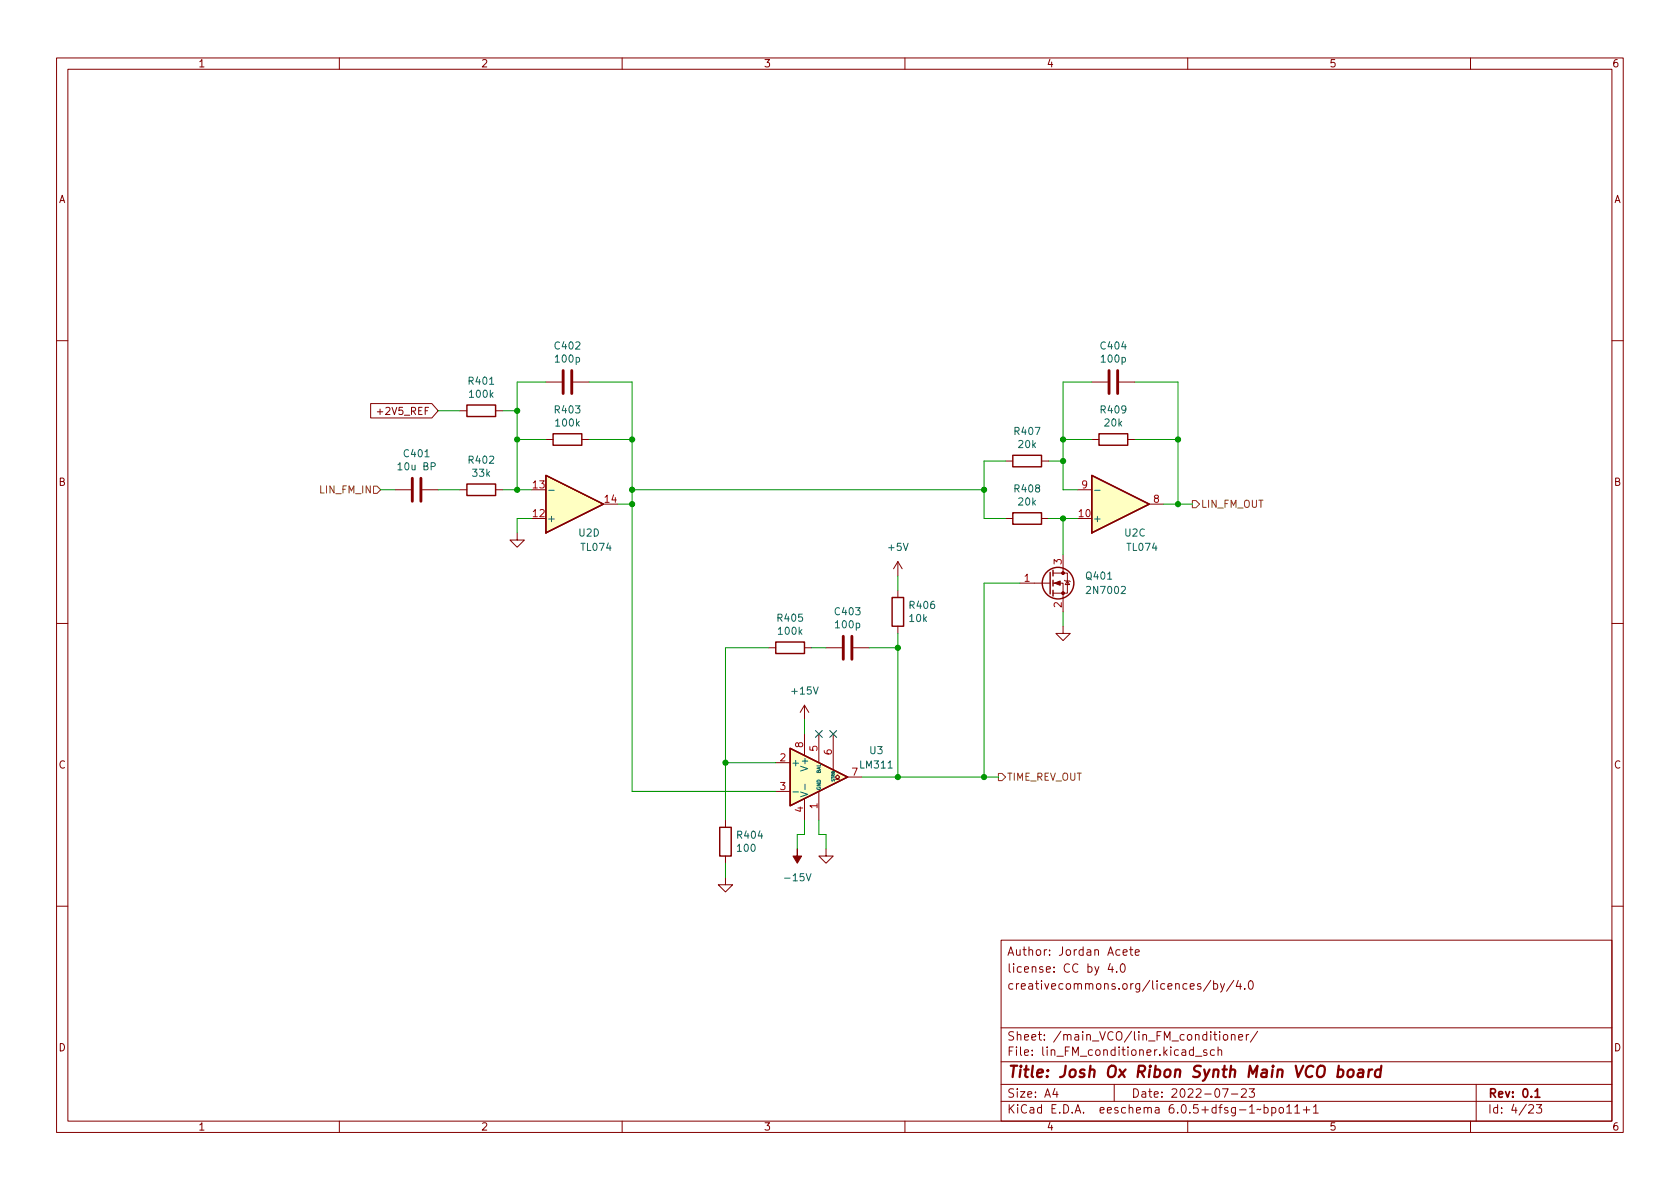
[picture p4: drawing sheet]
<svg xmlns="http://www.w3.org/2000/svg" width="297mm" height="210mm" viewBox="0 0 297 210" stroke-linecap="round" stroke-linejoin="round" font-family="sans-serif">
<g fill="none" stroke="#840000" stroke-width=".18">
<path d="M10 10.2h277v190.1h-277zM12 12.2h273v186.1h-273zM60 10.2v2M110 10.2v2M160 10.2v2M210 10.2v2M260 10.2v2M10 60.2h2M65.5 71.4h10.9l1.1 1.2-1.1 1.3h-10.9zM66.7 72.8h1M81.3 72.6h1.2M87.6 72.6h1.3"/>
<path d="M96.5 77.7h1.3M96.5 67.6h2.8M101.3 67.6h2.8M102.9 77.7h1.2M193 77.7h1.3M193 67.6h2.8M197.9 67.6h2.8M199.4 77.7h1.3M285 60.2h2M69.8 86.6h2.8M74.7 86.6h2.8M81.3 86.6h1.2"/>
<path d="M87.6 86.6h1.3M91.4 94.2v1.3h1.3l-1.3 1.3-1.2-1.3h1.2M158.7 99.3v2.5M158.7 99.3l-.7 1.3M158.7 99.3l.8 1.3M177.8 81.5h1.3M177.8 91.7h1.3M184.1 81.5h1.3M184.1 91.7h1.3M188 98v3.3M190.5 86.6h2.5M203.2 89.1h2.5"/>
<path d="M10 110.2h2M135.9 114.5h1.3M142.2 114.5h1.3M146 114.5h2.8M150.9 114.5h2.8M158.7 104.4v1.3M158.7 110.7v1.3M180.3 103.1h5.4M186.2 103.1h1.8v5.1M186.2 101.3h2.5v3.6h-2.5M188 110.7v1.3h1.2l-1.2 1.3-1.3-1.3h1.3M188.2 102.6l.1 .1h.8l.1 .2"/>
<path d="M188.7 102.7l.4 .7h-.8zM285 110.2h2M137.2 134.9h2.5M137.2 139.9h2.5M142.2 124.7l-.7 1.3M142.2 124.7v2.5M142.2 129.8v3.8M142.2 124.7l.8 1.3M144.8 129.8v5.1M144.8 139.9v5.1M147.3 129.8v6.3M147.7 137.8h.4l-.4-.4 .4-.4 .4 .4-.4 .4h.4"/>
<path d="M149.9 137.4h2.5M128.3 155.2v1.3h1.2l-1.2 1.2-1.3-1.2h1.3M128.3 145v1.3M128.3 151.4v1.2M142.2 141.2v3.8M146 150.1v1.3h1.3l-1.3 1.2-1.2-1.2h1.2M10 160.2h2M177 166.3h108v32h-108zM196.3 170.4l-.4 1h1M196.6 170.9v1M197.4 171.8v.1M198.2 170.6l.2-.2a.81 .81 0 0 1 .6 .7 .81 .81 0 0 1-.3 .8h-.1a.81 .81 0 0 1-.4-1.3z"/>
<path d="M198.6 168.4l.7-.1-.1-.3-.4-.1-.2 .2v.8h.6M199.7 167.9h.6M199.9 167.4v1.3l.4 .2M200.7 168.4l.7-.1v-.3l-.5-.1-.2 .2 .1 .8h.6M214.1 173.4l-1.3 1.9M214.6 174l.4-.1 .3 .3v.4l-.2 .3h-.5M214.6 173.4v1.5M215.8 173.9l.3 1M216.5 173.9l-.5 1.4-.2 .1M218.1 173.4l-1.2 1.9M218.9 173.4l-.3 1h.9M219.3 173.9v1"/>
<path d="M220.1 174.8v.1M220.9 173.6l.2-.2a.81 .81 0 0 1 .6 .7 .81 .81 0 0 1-.3 .8h-.2a.81 .81 0 0 1-.3-1.3zM285 160.2h2M60 198.3v2M110 198.3v2M160 198.3v2M177 194.8h108M177 191.8h108M177 187.8h108M177 181.8h108M186.5 192.5l-.4 1h1M186.9 193v1"/>
<path d="M197 191.8v3M210 198.3v2M211 185.7l-.4-.1-.3 .3v.4l.1 .3h.6M211 185.1v1.5M211.4 186.8h1.1M213.4 185.7l-.4-.1-.2 .2 .1 .3 .5 .1v.4h-.6M214.6 182.9h.5M214.7 185.7l-.4-.1-.3 .3v.4l.1 .3h.6M214.8 182.4v1.3l.3 .2M215.4 185.8l.2-.2 .3 .1 .1 .9M215.4 185.1v1.5M215.6 182.4v.2"/>
<path d="M215.6 182.9v1M216.1 192.5h1l-.6 1.5M216.4 183l.4-.1 .3 .3v.4l-.3 .3h-.4l-.1-.3v-.4zM217.7 183.1l.2-.2 .4 .1 .1 .9M217.7 193.5h1.2M217.7 182.9v1M219 183.4l.7-.1-.1-.3-.4-.1-.2 .2 .1 .8h.5M219.5 192.7l.6-.2 .2 .2 .1 .3-1 1h1M220.4 182.9v1M220.8 182.9l-.3 .1-.1 .2M220.9 192.5h.9l-.5 .6 .4 .1v.7l-.2 .1h-.4l-.2-.1M222.4 182.4l-1.3 1.9"/>
<path d="M223.5 195.9l.4-.1 .3 .3v.4l-.1 .3h-.6M223.5 195.3v1.5M224.9 195.9l.4-.1 .3 .3v.4l-.2 .3h-.5M224.9 195.8v1.5M226.3 195.9l.3-.1 .3 .3v.4l-.3 .3h-.3l-.2-.3v-.4zM227.5 195.8l.4-.5v1.5M227.5 196.8h.9M228.9 195.8l.5-.5v1.5M228.9 196.8h.9M230.4 196.3h1.2M231 195.7v1.1M232.2 195.8l.4-.5v1.5"/>
<path d="M232.2 196.8h.9M260 198.3v2M261 191.8v6.5M270.3 195.5l.6-.2 .2 .2 .1 .3-1 1h1M271.7 195.3h.9l-.5 .6 .4 .1v.7l-.2 .1h-.4l-.2-.1"/>
</g>
<path d="M271.4 193l.4-.5v1.5M271.4 194h.9" fill="none" stroke="#840000" stroke-width=".3"/>
<path d="M236.6 189.2l.2-.1 .6 .1 .1 .3v.6a.66 .66 0 0 1-1 .3M238.4 189.3a.52 .52 0 0 1 .5-.2 .52 .52 0 0 1 .4 .4v.6a.55 .55 0 0 1-.5 .4 .55 .55 0 0 1-.6-.4zM240.2 189.2l.2-.1 .6 .1-.1 1.3M241 189.6l-.6 .1a.4 .4 0 0 0-.4 .3 .4 .4 0 0 0 .3 .5l.7-.1M242.1 189.1l-.2 1.4M242.6 189.1l-.4 .1-.2 .3M244.1 189.2a.66 .66 0 0 0-.9 .3l-.1 .6 .1 .3 .2 .1 .6-.1M244.2 188.5l-.2 2" fill="none" stroke="#840000" stroke-width=".4"/>
<g fill="#ffffc2" stroke="#ffffc2" stroke-width=".18">
<path d="M96.5 84.1l10.2 5-10.2 5.1z"/>
<path d="M193 84.1l10.2 5-10.2 5.1z"/>
<path d="M139.7 132.3l10.2 5.1-10.2 5.1z"/>
</g>
<g fill="none" stroke="#840000" stroke-width=".25">
<path d="M82.5 71.6h5.1v2.1h-5.1zM97.8 76.7h5.1v2h-5.1zM194.3 76.7h5.1v2h-5.1zM82.5 85.6h5.1v2h-5.1zM96.5 84.1l10.2 5-10.2 5.1zM179.1 80.5h5v2h-5zM179.1 90.7h5v2h-5zM193 84.1l10.2 5-10.2 5.1zM137.2 113.5h5v2.1h-5zM157.7 105.7h2.1v5h-2.1zM185.7 101.2v3.8M186.2 100.8v1"/>
<path d="M186.2 102.6v1M186.2 104.4v1M139.7 132.3l10.2 5.1-10.2 5.1zM127.3 146.3h2v5.1h-2z"/>
<circle cx="187.1" cy="103.1" r="2.79"/>
</g>
<path d="M97 86.7h1M193.5 86.7h1M142.3 138.7v.9M140.2 140h1M141.5 140l1.3 .5-1.3 .4" fill="none" stroke="#006464" stroke-width=".18"/>
<path d="M99.6 65.5v4.1M101.1 65.5v4.1M196.1 65.5v4.1M197.6 65.5v4.1M72.9 84.6v4M74.4 84.6v4M149.1 112.5v4.1M150.6 112.5v4.1" fill="none" stroke="#840000" stroke-width=".51"/>
<g fill="#840000" stroke="#840000" stroke-width=".18">
<path d="M186.4 103.1l1.1-.4v.8z"/>
<path d="M141 150.1v1.3h.7l-.7 1.2-.8-1.2h.8z"/>
<circle cx="188" cy="104.9" r=".25"/>
<circle cx="188" cy="101.3" r=".25"/>
</g>
<path d="M66 86h.7l.6 .6-.6 .6h-.7zM210.8 88.5h.7l.6 .6-.6 .7h-.7zM176.5 136.8h.7l.6 .6-.6 .6h-.7z" fill="none" stroke="#725600" stroke-width=".18"/>
<g fill="none" stroke="#009600" stroke-width=".18">
<path d="M77.5 72.6h3.8M88.9 72.6h2.5M91.4 77.7h5.1M96.5 67.6h-5.1v19M104.1 67.6h7.7v72.3h25.4M104.1 77.7h7.7M188 77.7h5M193 67.6h-5v19h2.5M200.7 67.6h7.6v21.5M200.7 77.7h7.6M67.3 86.6h2.5M77.5 86.6h3.8"/>
<path d="M88.9 86.6h5.1M94 91.7h-2.6v2.5M109.2 89.1h2.6M111.8 86.6h62.2M177.8 81.5h-3.8v10.2h3.8M185.4 81.5h2.6M185.4 91.7h5.1M188 91.7v6.3M205.7 89.1h5.1M135.9 114.5h-7.6v30.5M143.5 114.5h2.5M153.7 114.5h5"/>
<path d="M158.7 101.8v2.6M158.7 112v25.4M180.3 103.1h-6.3v34.3M188 108.2v2.5M128.3 134.9h8.9M142.2 127.2v2.6M152.4 137.4h24.1M128.3 152.6v2.6M142.2 145v2.6h-1.2v2.5M144.8 145v2.6h1.2v2.5"/>
</g>
<path d="M144.2 129.2l1.2 1.2M145.4 129.2l-1.2 1.2M146.7 129.2l1.2 1.2M147.9 129.2l-1.2 1.2" fill="none" stroke="#000084" stroke-width=".18"/>
<g fill="#009600" stroke="#009600" stroke-width=".18">
<circle cx="174" cy="86.6" r=".46"/>
<circle cx="174" cy="137.4" r=".46"/>
<circle cx="158.7" cy="137.4" r=".46"/>
<circle cx="111.8" cy="86.6" r=".46"/>
<circle cx="111.8" cy="89.1" r=".46"/>
<circle cx="158.7" cy="114.5" r=".46"/>
<circle cx="91.4" cy="86.6" r=".46"/>
<circle cx="128.3" cy="134.9" r=".46"/>
<circle cx="188" cy="81.5" r=".46"/>
<circle cx="188" cy="77.7" r=".46"/>
<circle cx="188" cy="91.7" r=".46"/>
<circle cx="208.3" cy="77.7" r=".46"/>
<circle cx="208.3" cy="89.1" r=".46"/>
<circle cx="91.4" cy="77.7" r=".46"/>
<circle cx="111.8" cy="77.7" r=".46"/>
<circle cx="91.4" cy="72.6" r=".46"/>
</g>
<text font-size="2.8" fill="#840000" x="178" y="190.6">Title: Josh Ox Ribon Synth Main VCO board</text>
<g font-size="2.1" fill="#840000">
<text x="178" y="172">license: CC by 4.0</text>
<text x="178" y="169">Author: Jordan Acete</text>
<text x="178" y="175">creativecommons.org/licences/by/4.0</text>
<text x="178" y="184">Sheet: /main_VCO/lin_FM_conditioner/</text>
<text x="178" y="186.7">File: lin_FM_conditioner.kicad_sch</text>
<text x="178" y="196.9">KiCad E.D.A. eeschema 6.0.5+dfsg-1~bpo11+1</text>
<text x="178" y="194.1">Size: A4</text>
<text x="200" y="194.1">Date: 2022-07-23</text>
<text x="263" y="194.1">Rev: 0.1</text>
<text x="263" y="196.9">Id: 4/23</text>
</g>
<g font-size="1.8" fill="#840000">
<text x="35" y="11.9">1</text>
<text x="85" y="11.9">2</text>
<text x="135" y="11.9">3</text>
<text x="185" y="11.9">4</text>
<text x="235" y="11.9">5</text>
<text x="285" y="11.9">6</text>
<text x="10.3" y="35.9">A</text>
<text x="285.3" y="35.9">A</text>
<text x="67.3" y="73.4">+2V5_REF</text>
<text x="10.3" y="85.9">B</text>
<text x="285.3" y="85.9">B</text>
<text x="10.3" y="135.9">C</text>
<text x="285.3" y="135.9">C</text>
<text x="10.3" y="185.9">D</text>
<text x="285.3" y="185.9">D</text>
<text x="35" y="199.9">1</text>
<text x="85" y="199.9">2</text>
<text x="135" y="199.9">3</text>
<text x="185" y="199.9">4</text>
<text x="235" y="199.9">5</text>
<text x="285" y="199.9">6</text>
</g>
<g font-size="1.8" fill="#006464">
<text x="98.2" y="61.8">C402</text>
<text x="98.3" y="64.1">100p</text>
<text x="194.7" y="61.8">C404</text>
<text x="194.8" y="64.1">100p</text>
<text x="83" y="68">R401</text>
<text x="83.1" y="70.3">100k</text>
<text x="98.2" y="73.1">R403</text>
<text x="98.4" y="75.4">100k</text>
<text x="179.5" y="76.9">R407</text>
<text x="194.7" y="73.1">R409</text>
<text x="195.4" y="75.4">20k</text>
<text x="70.7" y="83.2">10u BP</text>
<text x="71.5" y="80.8">C401</text>
<text x="83" y="82">R402</text>
<text x="180.1" y="79.2">20k</text>
<text x="83.6" y="84.3">33k</text>
<text x="179.5" y="87.1">R408</text>
<text x="180.1" y="89.4">20k</text>
<text x="96.6" y="92.3">+</text>
<text x="102.4" y="94.9">U2D</text>
<text x="193.2" y="92.3">+</text>
<text x="198.9" y="94.9">U2C</text>
<text x="102.9" y="97.4">TL074</text>
<text x="157.2" y="97.4">+5V</text>
<text x="199.4" y="97.4">TL074</text>
<text x="160.9" y="107.7">R406</text>
<text x="192.2" y="102.5">Q401</text>
<text x="192.4" y="105">2N7002</text>
<text x="137.6" y="109.9">R405</text>
<text x="137.7" y="112.2">100k</text>
<text x="147.7" y="108.8">C403</text>
<text x="147.8" y="111.1">100p</text>
<text x="160.9" y="110">10k</text>
<text x="140.2" y="122.8">+15V</text>
<text x="139.8" y="135.5">+</text>
<text x="142.9" y="135.9" transform="rotate(-90 142.9 135.9)">V+</text>
<text x="152.2" y="135.9">LM311</text>
<text x="153.8" y="133.3">U3</text>
<text x="130.5" y="148.3">R404</text>
<text x="130.5" y="150.6">100</text>
<text x="139.1" y="155.8">-15V</text>
</g>
<g font-size="1.8" fill="#725600">
<text x="56.7" y="87.2">LIN_FM_IN</text>
<text x="212.3" y="89.8">LIN_FM_OUT</text>
<text x="178" y="138">TIME_REV_OUT</text>
</g>
<g font-size="1.8" fill="#a90000">
<text x="94.3" y="86.4">13</text>
<text x="107" y="88.9">14</text>
<text x="191.3" y="86.4">9</text>
<text x="204" y="88.9">8</text>
<text x="94.3" y="91.4">12</text>
<text x="190.8" y="91.4">10</text>
<text x="187.7" y="99.8" transform="rotate(-90 187.7 99.8)">3</text>
<text x="181.1" y="102.9">1</text>
<text x="187.7" y="107.4" transform="rotate(-90 187.7 107.4)">2</text>
<text x="137.9" y="134.6">2</text>
<text x="142" y="132.2" transform="rotate(-90 142 132.2)">8</text>
<text x="144.5" y="132.8" transform="rotate(-90 144.5 132.8)">5</text>
<text x="147.1" y="133.5" transform="rotate(-90 147.1 133.5)">6</text>
<text x="150.6" y="137.2">7</text>
<text x="137.9" y="139.7">3</text>
<text x="142" y="143.6" transform="rotate(-90 142 143.6)">4</text>
<text x="144.5" y="143" transform="rotate(-90 144.5 143)">1</text>
</g>
<g font-size=".9" fill="#006464">
<text x="145.1" y="136.8" transform="rotate(-90 145.1 136.8)">BAL</text>
<text x="145.1" y="139.8" transform="rotate(-90 145.1 139.8)">GND</text>
</g>
<text font-size=".7" fill="#006464" x="147.6" y="138.2" transform="rotate(-90 147.6 138.2)">STRB</text>
</svg>
